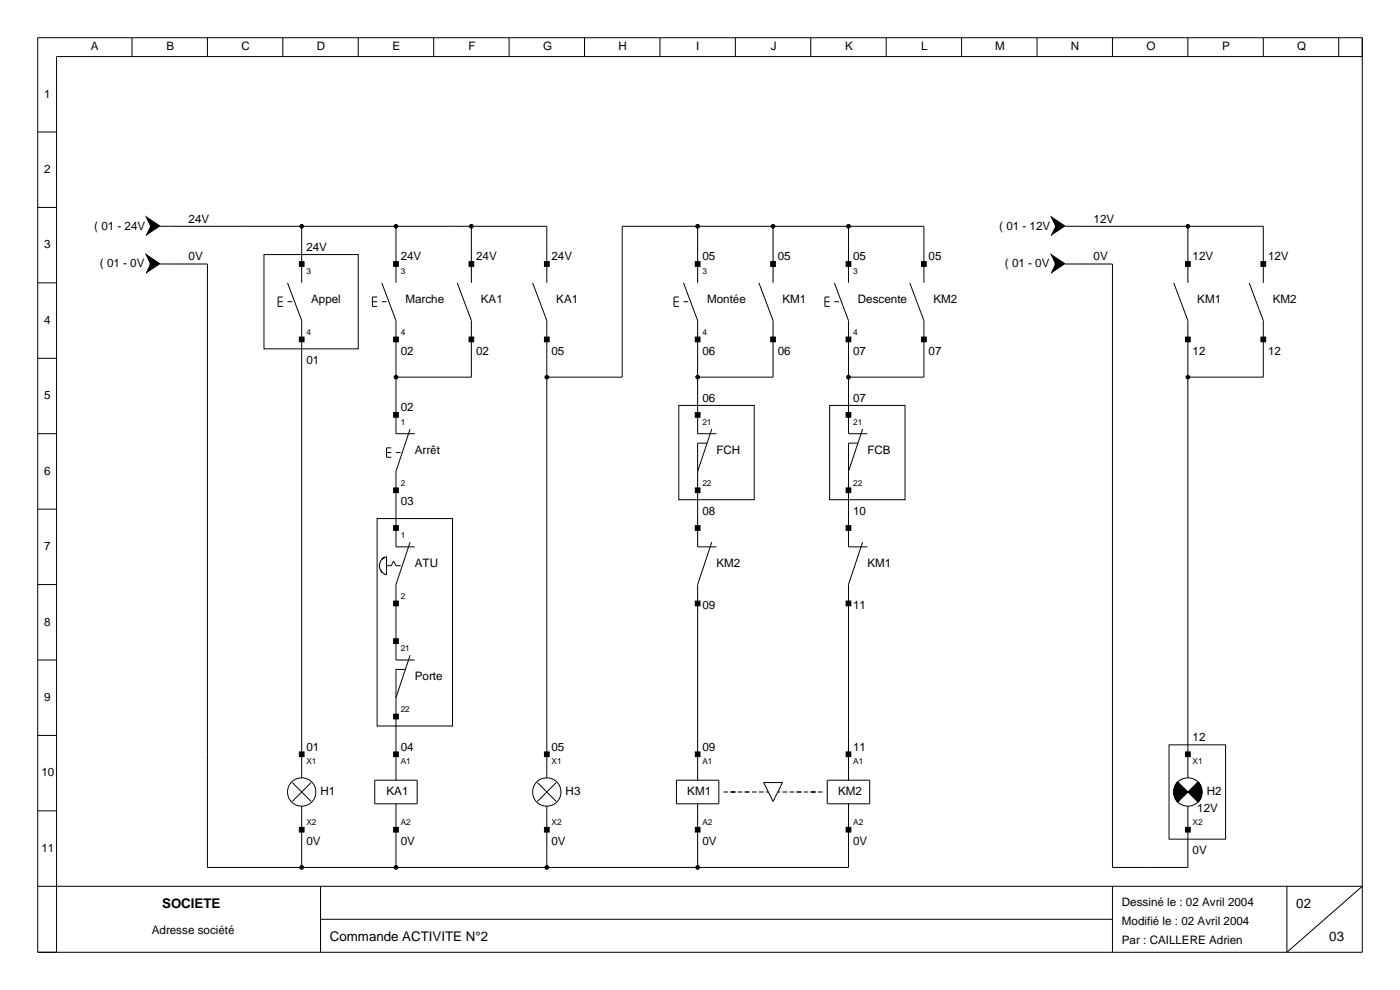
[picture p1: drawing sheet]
<svg xmlns="http://www.w3.org/2000/svg" width="297mm" height="210mm" viewBox="0 0 297 210" stroke-linecap="round" stroke-linejoin="round" font-family="sans-serif">
<g fill="none" stroke="#000" stroke-width=".21">
<path d="M8 8h281v194h-281zM28 8v4M44 8v4M60 8v4M76 8v4M92 8v4M108 8v4M124 8v4M140 8v4M156 8v4M172 8v4M188 8v4"/>
<path d="M204 8v4M220 8v4M236 8v4M252 8v4M268 8v4M284 8v4M289 12h-277v190M8 28h4M8 44h4M34 48h82v12M34 56h10v128h136v-13.5M56 54h20v20h-20z"/>
<path d="M64 48v12M84 48v12M100 48v12M148 48v12M164 48v12M180 48v12M226 56h10v128h16v-13M226 48h42v12M252 48v12M8 60h4M8 76h4M59 64h1"/>
<path d="M60 63h-1v2h1M61 64h1M61 60l3 8v97M79 64h1M80 63h-1v2h1M81 60l3 8v24h4M81 64h1M97 60l3 8v12h-16M113 60l3 8v97M143 64h1M144 63h-1v2h1M145 64h1"/>
<path d="M145 60l3 8v24h4M161 60l3 8v12h-16M175 64h1M176 63h-1v2h1M177 64h1M177 60l3 8v24h4M193 60l3 8v12h-16M196 60v-12h-64v32h-16M249 60l3 8v97M265 60l3 8v12h-16M8 92h4M82 96h1"/>
<path d="M83 95h-1v2h1M84 96h1M87 91l-3 9v16h4M144 86h16v20h-16zM150 94h-2v22h4M151 91l-3 9M176 86h16v20h-16zM182 94h-2v22h4M183 91l-3 9M8 108h4M80 110h16v44h-16zM81.8 118.1l-.2 .1a2.03 2.03 0 0 0-1.1 1.9 2.03 2.03 0 0 0 1.3 1.8"/>
<path d="M82 118v4M87 115l-3 9v16h4M151 115l-3 9v41.5M183 115l-3 9v41.5M8 124h4M82 120h1l.5-1 .5 1h1M87 139l-3 9M8 140h4M8 156h4M86 142h-2v23.5M248 158h12v20h-12zM8 172h4"/>
<path d="M62 166l4 4M64 165a3 3 0 0 0-3 3 3 3 0 0 0 3 3M64 165a3 3 0 0 1 3 3 3 3 0 0 1-3 3M64 171v13M66 166l-4 4M79.5 165.5h9v5h-9zM84 170.5v13.5M114 166l4 4M116 165a3 3 0 0 0-3 3 3 3 0 0 0 3 3M116 165a3 3 0 0 1 3 3 3 3 0 0 1-3 3M116 171v13M118 166l-4 4"/>
<path d="M143.5 165.5h9v5h-9zM148 170.5v13.5M153.5 168h1M155 168h1M156.5 168h1M158 168h1M159.5 168h1M161 168h1M162 166h4l-2 4zM162.5 168h.5M165 168h.5M166 168h1"/>
<path d="M167.5 168h1M169 168h1M170.5 168h1M172 168h1M173.5 168h1M175.5 165.5h9v5h-9zM252 165a3 3 0 0 0-3 3 3 3 0 0 0 3 3M252 165a3 3 0 0 1 3 3 3 3 0 0 1-3 3M8 188h281l-16 14v-14M68 188v14M68 195h168M236 188v14"/>
</g>
<g fill="#000" stroke="#000" stroke-width=".21">
<path d="M31 46l3 2-3 2 1-2zM31 54l3 2-3 2 1-2zM63.5 55.5h1v1h-1zM83.5 55.5h1v1h-1zM99.5 55.5h1v1h-1zM115.5 55.5h1v1h-1zM147.5 55.5h1v1h-1zM163.5 55.5h1v1h-1zM179.5 55.5h1v1h-1zM195.5 55.5h1v1h-1zM223 46l3 2-3 2 1-2zM223 54l3 2-3 2 1-2z"/>
<path d="M251.5 55.5h1v1h-1zM267.5 55.5h1v1h-1zM63.5 71.5h1v1h-1zM83.5 71.5h1v1h-1zM99.5 71.5h1v1h-1zM115.5 71.5h1v1h-1zM147.5 71.5h1v1h-1zM163.5 71.5h1v1h-1zM179.5 71.5h1v1h-1zM195.5 71.5h1v1h-1zM251.5 71.5h1v1h-1zM267.5 71.5h1v1h-1z"/>
<path d="M83.5 87.5h1v1h-1zM147.5 87.5h1v1h-1zM179.5 87.5h1v1h-1zM83.5 103.5h1v1h-1zM83.5 111.5h1v1h-1zM147.5 111.5h1v1h-1zM147.5 103.5h1v1h-1zM179.5 111.5h1v1h-1zM179.5 103.5h1v1h-1zM83.5 127.5h1v1h-1zM83.5 135.5h1v1h-1zM147.5 127.5h1v1h-1z"/>
<path d="M179.5 127.5h1v1h-1zM83.5 151.5h1v1h-1zM63.5 159.5h1v1h-1zM63.5 175.5h1v1h-1zM83.5 159.5h1v1h-1zM83.5 175.5h1v1h-1zM115.5 159.5h1v1h-1zM115.5 175.5h1v1h-1zM147.5 159.5h1v1h-1zM147.5 175.5h1v1h-1zM179.5 159.5h1v1h-1zM179.5 175.5h1v1h-1z"/>
<path d="M249.8 165.9l2.2 2.1-2.1 2.1-.5-.5-.4-1.1 .1-1.4zM251.5 159.5h1v1h-1zM251.5 175.5h1v1h-1zM254.1 165.9l.5 .5 .4 1.1-.1 1.4-.7 1.2-2.2-2.1z"/>
<path d="M63.7 47.8l.3-.2-.4 .4zM64 47.6l.4 .4zM64.4 48l-.4 .4zM63.6 48l.4 .4z"/>
<path d="M83.7 47.8l.3-.2-.4 .4zM84 47.6l.4 .4zM84.4 48l-.4 .4zM83.6 48l.4 .4z"/>
<path d="M99.7 47.8l.3-.2-.4 .4zM100 47.6l.4 .4zM100.4 48l-.4 .4zM99.6 48l.4 .4z"/>
<path d="M147.7 47.8l.3-.2-.4 .4zM148 47.6l.4 .4zM148.4 48l-.4 .4zM147.6 48l.4 .4z"/>
<path d="M163.7 47.8l.3-.2-.4 .4zM164 47.6l.4 .4zM164.4 48l-.4 .4zM163.6 48l.4 .4z"/>
<path d="M179.7 47.8l.3-.2-.4 .4zM180 47.6l.4 .4zM180.4 48l-.4 .4zM179.6 48l.4 .4z"/>
<path d="M251.7 47.8l.3-.2-.4 .4zM252 47.6l.4 .4zM252 48.4l.4-.4zM251.6 48l.4 .4z"/>
<path d="M83.7 79.8l.3-.2-.4 .4zM84 79.6l.4 .4zM84.4 80l-.4 .4zM83.6 80l.4 .4z"/>
<path d="M115.7 79.8l.3-.2-.4 .4zM116 79.6l.4 .4zM116.4 80l-.4 .4zM115.6 80l.4 .4z"/>
<path d="M147.7 79.8l.3-.2-.4 .4zM148 79.6l.4 .4zM148.4 80l-.4 .4zM147.6 80l.4 .4z"/>
<path d="M179.7 79.8l.3-.2-.4 .4zM180 79.6l.4 .4zM180.4 80l-.4 .4zM179.6 80l.4 .4z"/>
<path d="M251.8 79.7l.2-.1-.4 .4zM252 79.6l.4 .4zM252 80.4l.4-.4zM251.6 80l.4 .4z"/>
<path d="M63.7 183.8l.3-.2-.4 .4zM64 183.6l.4 .4zM64.4 184l-.4 .4zM63.6 184l.4 .4z"/>
<path d="M83.7 183.8l.3-.2-.4 .4zM84 183.6l.4 .4zM84 184.4l.4-.4zM83.6 184l.4 .4z"/>
<path d="M115.7 183.8l.3-.2-.4 .4zM116 183.6l.4 .4zM116 184.4l.4-.4zM115.6 184l.4 .4z"/>
<path d="M147.8 183.7l.2-.1-.4 .4zM148 183.6l.4 .4zM148.4 184l-.4 .4zM147.6 184l.4 .4z"/>
</g>
<g fill="#000">
<path d="M63.6 48l.4-.4 .4 .4-.4 .4zM83.6 48l.4-.4 .4 .4-.4 .4zM99.6 48l.4-.4 .4 .4-.4 .4zM147.6 48l.4-.4 .4 .4-.4 .4zM163.6 48l.4-.4 .4 .4-.4 .4zM179.6 48l.4-.4 .4 .4-.4 .4zM251.6 48l.4-.4 .4 .4-.4 .4zM83.6 80l.4-.4 .4 .4-.4 .4zM115.6 80l.4-.4 .4 .4-.4 .4zM147.6 80l.4-.4 .4 .4-.4 .4zM179.6 80l.4-.4 .4 .4-.4 .4zM252 79.6l.4 .4-.4 .4-.4-.4z"/>
<path d="M63.6 184l.4-.4 .4 .4-.4 .4zM83.6 184l.4-.4 .4 .4-.4 .4zM115.6 184l.4-.4 .4 .4-.4 .4zM147.6 184l.4-.4 .4 .4-.4 .4z"/>
</g>
<g font-size="2.8">
<text x="34.4" y="192.5">SOCIETE</text>
<text x="275" y="192.5">02</text>
<text x="70" y="199.5">Commande ACTIVITE N°2</text>
<text x="282" y="199.5">03</text>
</g>
<g font-size="2.5">
<text x="19.3" y="10.7">A</text>
<text x="35.3" y="10.7">B</text>
<text x="51.2" y="10.7">C</text>
<text x="67.2" y="10.7">D</text>
<text x="83.3" y="10.7">E</text>
<text x="99.4" y="10.7">F</text>
<text x="115.2" y="10.7">G</text>
<text x="131.2" y="10.7">H</text>
<text x="147.7" y="10.7">I</text>
<text x="163.5" y="10.7">J</text>
<text x="179.3" y="10.7">K</text>
<text x="195.4" y="10.7">L</text>
<text x="211.1" y="10.7">M</text>
<text x="227.2" y="10.7">N</text>
<text x="243.2" y="10.7">O</text>
<text x="259.3" y="10.7">P</text>
<text x="275.2" y="10.7">Q</text>
<text x="9.4" y="20.7">1</text>
<text x="9.4" y="36.7">2</text>
<text x="40" y="47.2">24V</text>
<text x="232" y="47.2">12V</text>
<text x="9.4" y="52.7">3</text>
<text x="20" y="48.7">( 01 - 24V )</text>
<text x="65" y="53.2">24V</text>
<text x="212" y="48.7">( 01 - 12V )</text>
<text x="21.2" y="56.7">( 01 - 0V )</text>
<text x="40" y="55.2">0V</text>
<text x="85" y="55.2">24V</text>
<text x="101" y="55.2">24V</text>
<text x="117" y="55.2">24V</text>
<text x="149" y="55.2">05</text>
<text x="165" y="55.2">05</text>
<text x="181" y="55.2">05</text>
<text x="197" y="55.2">05</text>
<text x="213.2" y="56.7">( 01 - 0V )</text>
<text x="232" y="55.2">0V</text>
<text x="253" y="55.2">12V</text>
<text x="269" y="55.2">12V</text>
<text x="66" y="64.2">Appel</text>
<text x="86" y="64.2">Marche</text>
<text x="102" y="64.2">KA1</text>
<text x="118" y="64.2">KA1</text>
<text x="150" y="64.2">Montée</text>
<text x="166" y="64.2">KM1</text>
<text x="182" y="64.2">Descente</text>
<text x="198" y="64.2">KM2</text>
<text x="254" y="64.2">KM1</text>
<text x="270" y="64.2">KM2</text>
<text x="9.4" y="68.7">4</text>
<text x="65" y="77.2">01</text>
<text x="85" y="75.2">02</text>
<text x="101" y="75.2">02</text>
<text x="117" y="75.2">05</text>
<text x="149" y="75.2">06</text>
<text x="165" y="75.2">06</text>
<text x="181" y="75.2">07</text>
<text x="197" y="75.2">07</text>
<text x="253" y="75.2">12</text>
<text x="269" y="75.2">12</text>
<text x="9.4" y="84.7">5</text>
<text x="85" y="87.2">02</text>
<text x="149" y="85.2">06</text>
<text x="181" y="85.2">07</text>
<text x="9.4" y="100.7">6</text>
<text x="88" y="96.2">Arrêt</text>
<text x="152" y="96.2">FCH</text>
<text x="184" y="96.2">FCB</text>
<text x="85" y="107.2">03</text>
<text x="149" y="109.2">08</text>
<text x="181" y="109.2">10</text>
<text x="9.4" y="116.7">7</text>
<text x="88" y="120.2">ATU</text>
<text x="152" y="120.2">KM2</text>
<text x="184" y="120.2">KM1</text>
<text x="149" y="129.2">09</text>
<text x="181" y="129.2">11</text>
<text x="9.4" y="132.7">8</text>
<text x="9.4" y="148.7">9</text>
<text x="88" y="144.2">Porte</text>
<text x="65" y="159.2">01</text>
<text x="85" y="159.2">04</text>
<text x="117" y="159.2">05</text>
<text x="149" y="159.2">09</text>
<text x="181" y="159.2">11</text>
<text x="253" y="157.2">12</text>
<text x="8.8" y="164.7">10</text>
<text x="68" y="168.7">H1</text>
<text x="82" y="168.7">KA1</text>
<text x="120" y="168.7">H3</text>
<text x="145.8" y="168.7">KM1</text>
<text x="177.8" y="168.7">KM2</text>
<text x="254" y="172.2">12V</text>
<text x="256" y="168.7">H2</text>
<text x="65" y="179.2">0V</text>
<text x="85" y="179.2">0V</text>
<text x="117" y="179.2">0V</text>
<text x="149" y="179.2">0V</text>
<text x="181" y="179.2">0V</text>
<text x="8.8" y="180.7">11</text>
<text x="253" y="181.2">0V</text>
<text x="238" y="192.2">Dessiné le : 02 Avril 2004</text>
<text x="238" y="196.2">Modifié le : 02 Avril 2004</text>
<text x="32.2" y="198.2">Adresse société</text>
<text x="238" y="200.2">Par : CAILLERE Adrien</text>
</g>
<g font-size="1.8">
<text x="65" y="58.1">3</text>
<text x="85" y="58.1">3</text>
<text x="149" y="58.1">3</text>
<text x="181" y="58.1">3</text>
<text x="65" y="71.1">4</text>
<text x="85" y="71.1">4</text>
<text x="149" y="71.1">4</text>
<text x="181" y="71.1">4</text>
<text x="85" y="90.1">1</text>
<text x="149" y="90.1">21</text>
<text x="181" y="90.1">21</text>
<text x="85" y="103.1">2</text>
<text x="149" y="103.1">22</text>
<text x="181" y="103.1">22</text>
<text x="85" y="114.1">1</text>
<text x="85" y="127.1">2</text>
<text x="85" y="138.1">21</text>
<text x="85" y="151.1">22</text>
<text x="65" y="162.1">X1</text>
<text x="85" y="162.1">A1</text>
<text x="117" y="162.1">X1</text>
<text x="149" y="162.1">A1</text>
<text x="181" y="162.1">A1</text>
<text x="253" y="162.1">X1</text>
<text x="65" y="175.1">X2</text>
<text x="85" y="175.1">A2</text>
<text x="117" y="175.1">X2</text>
<text x="149" y="175.1">A2</text>
<text x="181" y="175.1">A2</text>
<text x="253" y="175.1">X2</text>
</g>
</svg>
